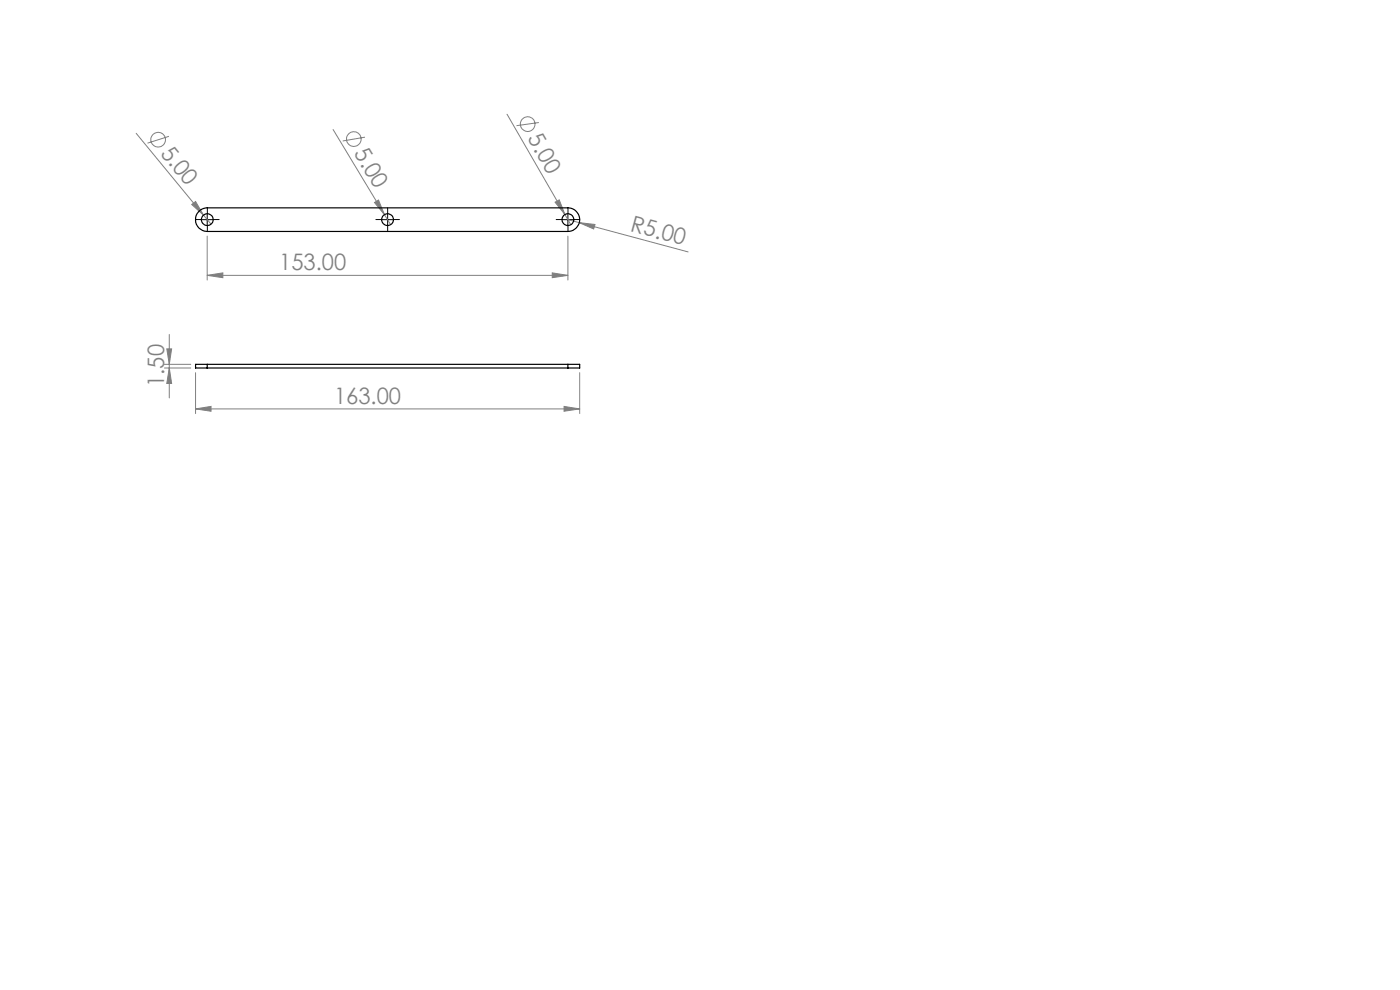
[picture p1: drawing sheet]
<svg xmlns="http://www.w3.org/2000/svg" width="297mm" height="210mm" viewBox="0 0 297 210" stroke-linecap="round" stroke-linejoin="round" font-family="sans-serif">
<g fill="none" stroke="#808080" stroke-width=".21">
<path d="M28.9 28.3l14.3 17.3M35.8 28.9l-4.5 1.5M70.7 27.5l10.9 18M77.4 29.1l-4.7 .8M107.6 24.2l12.2 21.3M114.3 26l-4.7 .7M40.7 43.4l.8-.7 1.7 2.9zM43.2 45.6l1.6 1.9M44 58.4l3.3-.5v1zM44 50.1v9.3M44 58.4h76.5M79.4 43l.9-.6 1.3 3.1z"/>
<path d="M81.6 45.5l1.3 2.2M117.2 57.9l3.3 .5-3.3 .5zM117.8 42.9l.8-.5 1.2 3.1zM119.8 45.5l1.3 2.2M120.5 46.6l2.4 .6M120.5 50.1v9.3M122.9 47.2l3.3 .4-.3 1zM122.9 47.2l23.1 6.2M34.9 77.3h5.6M34.9 78.1h5.6M35.4 74h1l-.5 3.3zM35.9 70.9v13.5"/>
<path d="M35.9 78.1l.5 3.2h-1zM41.5 79v8.7M123 79v8.7M41.5 86.7l3.3-.5v1zM41.5 86.7h81.5M119.7 86.2l3.3 .5-3.3 .5z"/>
<circle cx="33.5" cy="29.6" r="1.56"/>
<circle cx="75.1" cy="29.5" r="1.54"/>
<circle cx="111.9" cy="26.3" r="1.56"/>
</g>
<path d="M42.7 46.6h-1.2M44 45.3v-1.2M44 47.8v1.3M45.2 46.6h1.3M81 46.6h-1.3M82.2 45.3v-1.2M82.2 47.8v1.3M83.5 46.6h1.2M119.2 46.6h-1.2M120.5 45.3v-1.2M120.5 47.8v1.3M121.7 46.6h1.3" fill="none" stroke="#000" stroke-width=".21" stroke-dasharray="15.2 1.3 1.3 1.3"/>
<path d="M42.7 46.6h2.5M44 45.3v2.5M81 46.6h2.5M82.2 45.3v2.5M119.2 46.6h2.5M120.5 45.3v2.5" fill="none" stroke="#000" stroke-width=".21"/>
<g fill="#808080">
<path d="M117.8 42.9l.8-.5 1.2 3.1z"/>
<path d="M79.4 43l.9-.6 1.3 3.1z"/>
<path d="M40.7 43.4l.8-.7 1.7 2.9z"/>
<path d="M122.9 47.2l3.3 .4-.3 1z"/>
<path d="M44 58.4l3.3-.5v1zM117.2 57.9l3.3 .5-3.3 .5zM41.5 86.7l3.3-.5v1zM119.7 86.2l3.3 .5-3.3 .5z"/>
<path d="M35.4 74h1l-.5 3.3zM35.9 78.1l.5 3.2h-1z"/>
</g>
<g fill="none" stroke="#000" stroke-width=".25">
<path d="M42.3 44.8l1-.6 .7-.1h76.5a2.5 2.5 0 0 1 2.5 2.5 2.5 2.5 0 0 1-2.5 2.5h-76.5a2.5 2.5 0 0 1-2.4-1.6 2.5 2.5 0 0 1 .7-2.7zM44 77.3h-2.5v.8h2.5M44 77.3v.8M44 77.3h76.5M44 78.1h76.5M120.5 77.3h2.5v.8h-2.5M120.5 77.3v.8"/>
<circle cx="44" cy="46.6" r="1.25"/>
<circle cx="82.2" cy="46.6" r="1.24"/>
<circle cx="120.5" cy="46.6" r="1.24"/>
</g>
<g font-size="4.8" fill="#808080">
<text x="111.8" y="29.4" transform="rotate(60 111.8 29.4)">5.00</text>
<text x="33.9" y="32.6" transform="rotate(51 33.9 32.6)">5.00</text>
<text x="75" y="32.5" transform="rotate(59 75 32.5)">5.00</text>
<text x="133.5" y="49" transform="rotate(15 133.5 49)">R5.00</text>
<text x="59.2" y="57.3">153.00</text>
<text x="34.8" y="82.1" transform="rotate(-90 34.8 82.1)">1.50</text>
<text x="70.9" y="85.6">163.00</text>
</g>
</svg>
